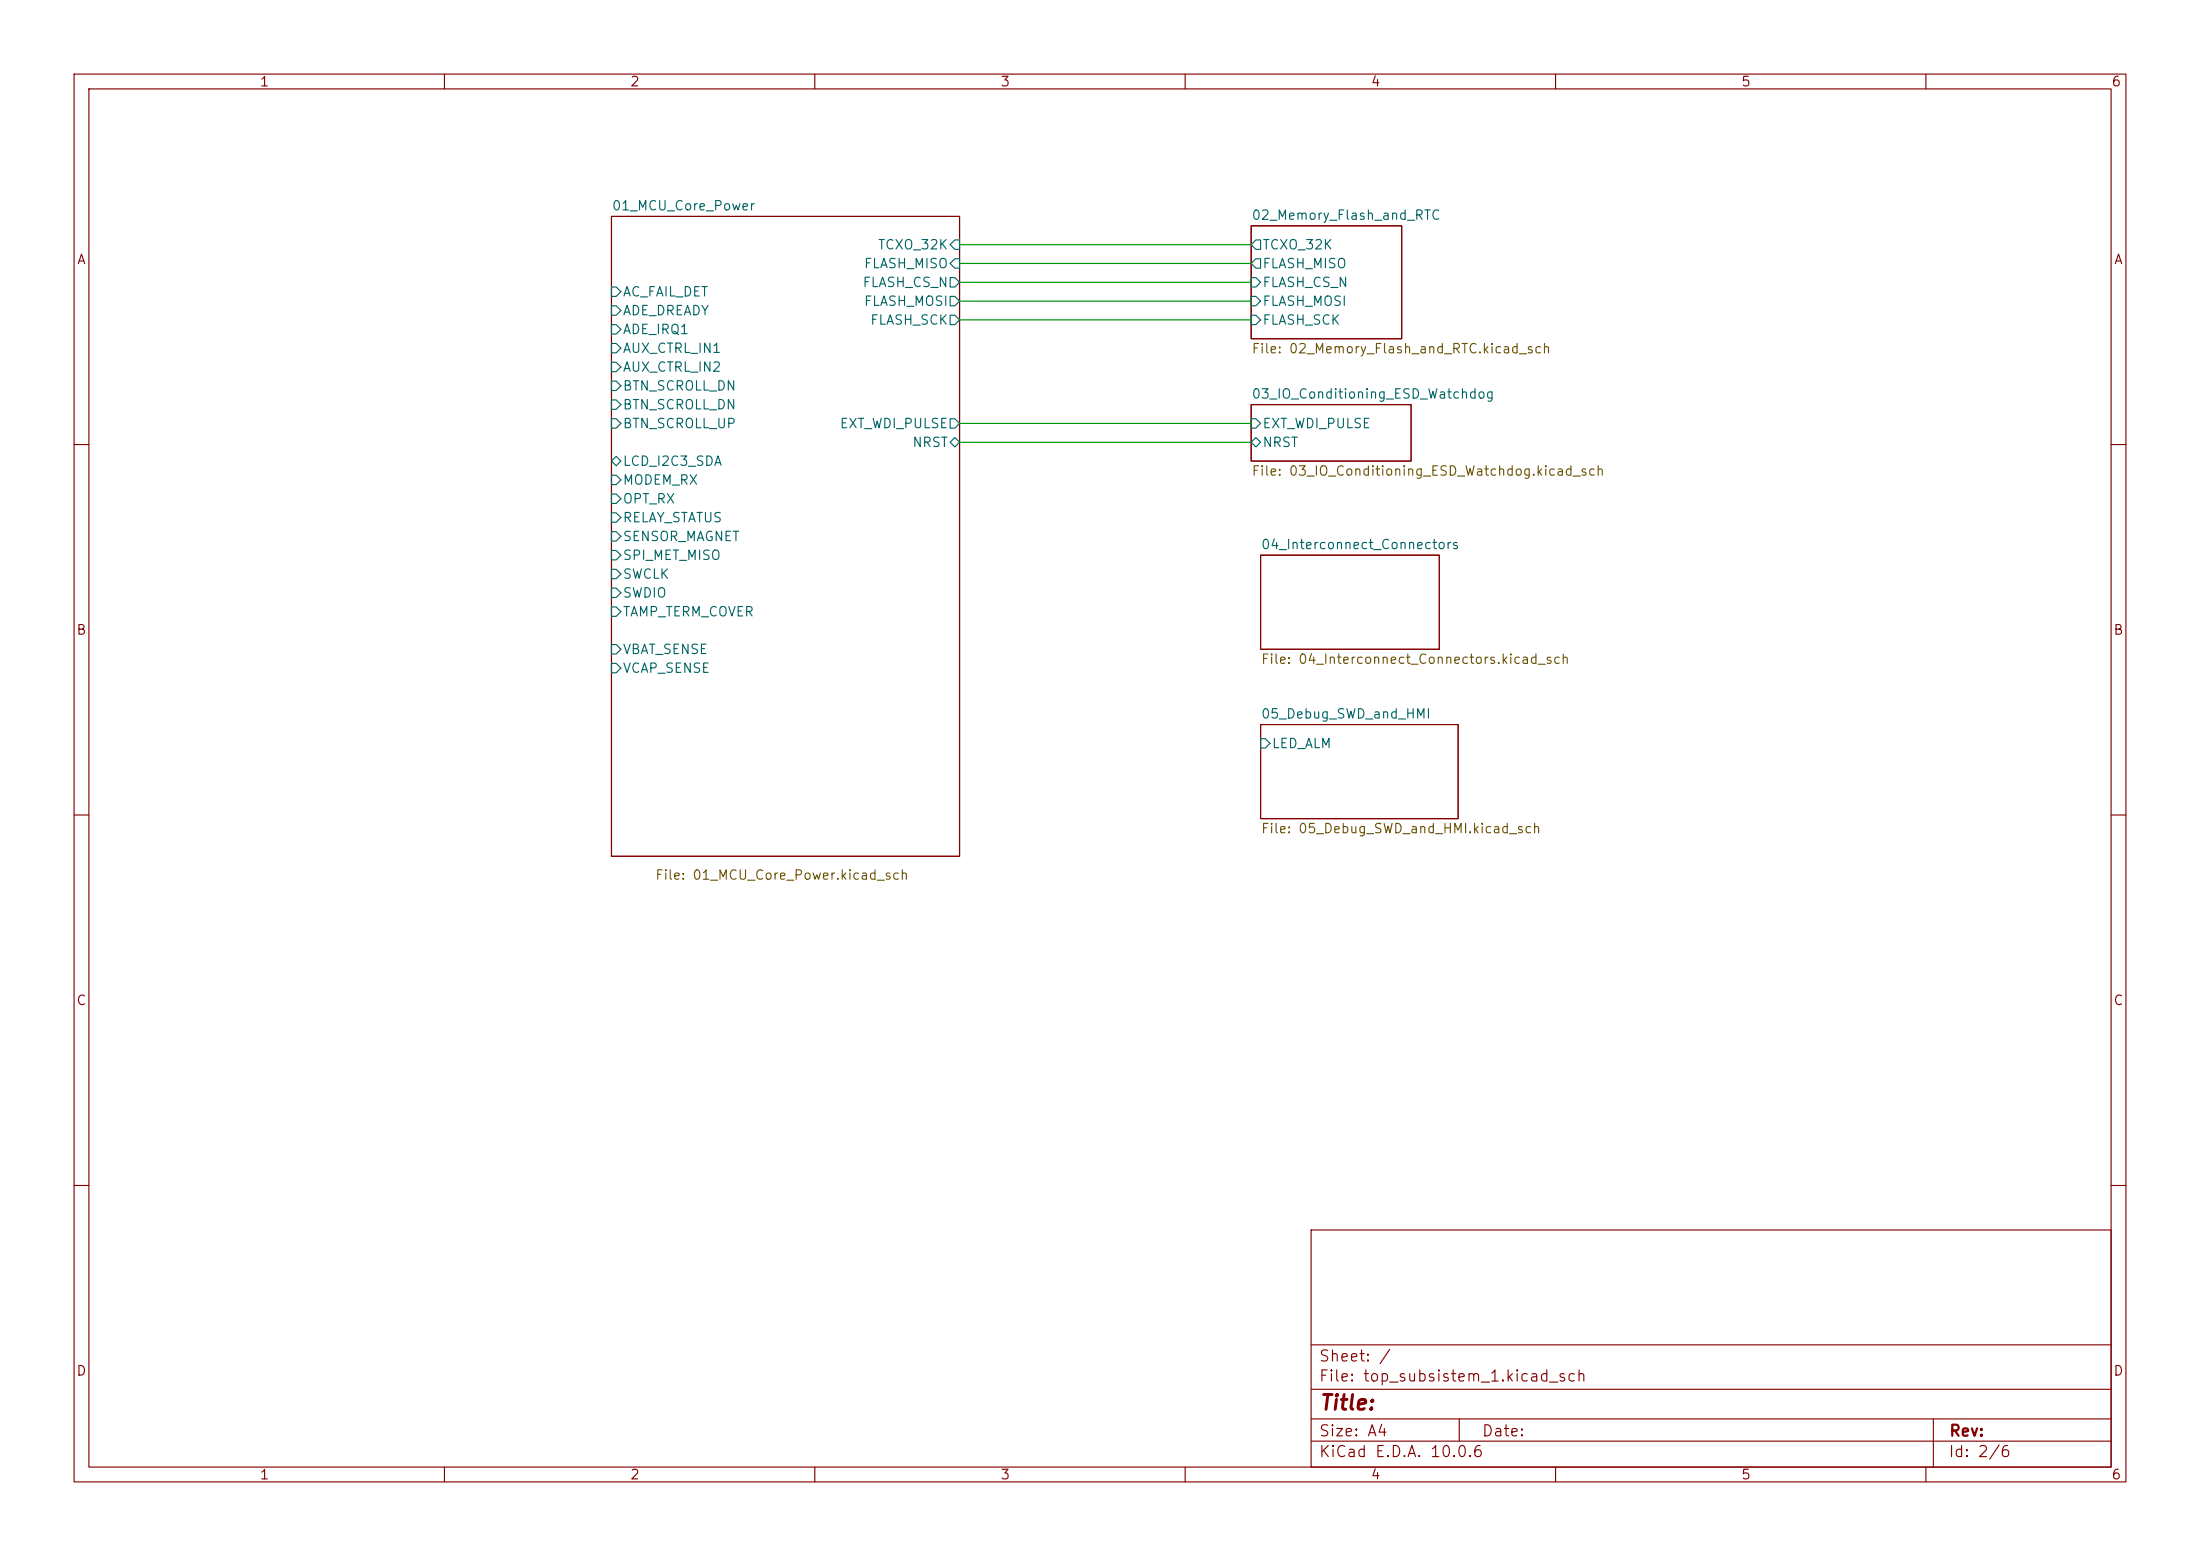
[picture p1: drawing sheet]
<svg xmlns="http://www.w3.org/2000/svg" width="297mm" height="210mm" viewBox="0 0 297 210" stroke-linecap="round" stroke-linejoin="round" font-family="sans-serif">
<g fill="none" stroke="#840000" stroke-width=".15">
<path d="M10 10h277v190h-277zM12 12h273v186h-273zM60 10v2M110 10v2M160 10v2M210 10v2M260 10v2M82.5 29.2h47v86.4h-47zM168.9 30.5h20.3v15.2h-20.3zM168.9 54.6h21.6v7.6h-21.6zM10 60h2M170.2 74.9h24.1v12.7h-24.1z"/>
<path d="M285 60h2M170.2 97.8h26.6v12.7h-26.6zM10 110h2M285 110h2M10 160h2M177 166h108v32h-108zM285 160h2M60 198v2M110 198v2M160 198v2M177 194.5h108M177 191.5h108"/>
<path d="M177 187.5h108M177 181.5h108M197 191.5v3M210 198v2M260 198v2M261 191.5v6.5"/>
</g>
<g fill="none" stroke="#006464" stroke-width=".15">
<path d="M82.5 38.7h.7l.6 .7-.6 .6h-.7zM128.3 37.5h.6l.6 .6-.6 .6h-.6zM128.9 34.9h.6v1.3h-.6l-.6-.6zM128.9 32.4h.6v1.3h-.6l-.6-.7zM168.9 37.5h.6l.7 .6-.7 .6h-.6zM169.5 34.9h.7v1.3h-.7l-.6-.6zM169.5 32.4h.7v1.3h-.7l-.6-.7zM82.5 41.3h.7l.6 .6-.6 .6h-.7zM82.5 43.8h.7l.6 .7-.6 .6h-.7zM82.5 46.4h.7l.6 .6-.6 .6h-.7zM82.5 48.9h.7l.6 .6-.6 .7h-.7zM82.5 51.4h.7l.6 .7-.6 .6h-.7z"/>
<path d="M82.5 54h.7l.6 .6-.6 .6h-.7zM82.5 56.5h.7l.6 .7-.6 .6h-.7zM128.3 40h.6l.6 .6-.6 .7h-.6zM128.3 42.5h.6l.6 .7-.6 .6h-.6zM128.3 59.7l.6-.6 .6 .6-.6 .6zM128.3 56.5h.6l.6 .7-.6 .6h-.6zM168.9 40h.6l.7 .6-.7 .7h-.6zM168.9 42.5h.6l.7 .7-.7 .6h-.6zM168.9 56.5h.6l.7 .7-.7 .6h-.6zM168.9 59.7l.6-.6 .7 .6-.7 .6zM82.5 62.2l.7-.6 .6 .6-.6 .7zM82.5 64.1h.7l.6 .7-.6 .6h-.7z"/>
<path d="M82.5 66.7h.7l.6 .6-.6 .6h-.7zM82.5 69.2h.7l.6 .7-.6 .6h-.7zM82.5 71.8h.7l.6 .6-.6 .6h-.7zM82.5 74.3h.7l.6 .6-.6 .7h-.7zM82.5 76.8h.7l.6 .7-.6 .6h-.7zM82.5 79.4h.7l.6 .6-.6 .6h-.7zM82.5 81.9h.7l.6 .7-.6 .6h-.7zM82.5 87h.7l.6 .6-.6 .7h-.7zM82.5 89.5h.7l.6 .7-.6 .6h-.7zM170.2 99.7h.6l.6 .6-.6 .7h-.6z"/>
</g>
<path d="M129.5 38.1h39.4M129.5 33h39.4M129.5 35.6h39.4M129.5 43.2h39.4M129.5 40.6h39.4M129.5 59.7h39.4M129.5 57.2h39.4" fill="none" stroke="#009600" stroke-width=".15"/>
<text font-size="2" fill="#840000" x="178" y="190.8">Title:</text>
<g font-size="1.5" fill="#840000">
<text x="178" y="184.1">Sheet: /</text>
<text x="178" y="186.8">File: top_subsistem_1.kicad_sch</text>
<text x="178" y="197">KiCad E.D.A. 10.0.6</text>
<text x="178" y="194.2">Size: A4</text>
<text x="200" y="194.2">Date:</text>
<text x="263" y="197">Id: 2/6</text>
<text x="263" y="194.2">Rev:</text>
</g>
<g font-size="1.3" fill="#840000">
<text x="35" y="12">1</text>
<text x="85" y="12">2</text>
<text x="135" y="12">3</text>
<text x="185" y="12">4</text>
<text x="235" y="12">5</text>
<text x="285" y="12">6</text>
<text x="10.3" y="36">A</text>
<text x="285.3" y="36">A</text>
<text x="10.2" y="86">B</text>
<text x="285.2" y="86">B</text>
<text x="10.2" y="136">C</text>
<text x="285.2" y="136">C</text>
<text x="10.2" y="186">D</text>
<text x="285.2" y="186">D</text>
<text x="35" y="200">1</text>
<text x="85" y="200">2</text>
<text x="135" y="200">3</text>
<text x="185" y="200">4</text>
<text x="235" y="200">5</text>
<text x="285" y="200">6</text>
</g>
<g font-size="1.3" fill="#006464">
<text x="82.5" y="28.7">01_MCU_Core_Power</text>
<text x="168.9" y="30">02_Memory_Flash_and_RTC</text>
<text x="118.4" y="34">TCXO_32K</text>
<text x="170.3" y="34">TCXO_32K</text>
<text x="84" y="40.3">AC_FAIL_DET</text>
<text x="116.4" y="39.1">FLASH_CS_N</text>
<text x="116.5" y="36.5">FLASH_MISO</text>
<text x="116.5" y="41.6">FLASH_MOSI</text>
<text x="170.3" y="36.5">FLASH_MISO</text>
<text x="170.3" y="39.1">FLASH_CS_N</text>
<text x="170.3" y="41.6">FLASH_MOSI</text>
<text x="84" y="42.9">ADE_DREADY</text>
<text x="84" y="45.4">ADE_IRQ1</text>
<text x="84" y="48">AUX_CTRL_IN1</text>
<text x="117.4" y="44.1">FLASH_SCK</text>
<text x="170.3" y="44.1">FLASH_SCK</text>
<text x="84" y="50.5">AUX_CTRL_IN2</text>
<text x="84" y="53">BTN_SCROLL_DN</text>
<text x="84" y="55.6">BTN_SCROLL_DN</text>
<text x="84" y="58.1">BTN_SCROLL_UP</text>
<text x="113.3" y="58.1">EXT_WDI_PULSE</text>
<text x="168.9" y="54.1">03_IO_Conditioning_ESD_Watchdog</text>
<text x="170.3" y="58.1">EXT_WDI_PULSE</text>
<text x="84" y="63.2">LCD_I2C3_SDA</text>
<text x="84" y="65.7">MODEM_RX</text>
<text x="123.1" y="60.7">NRST</text>
<text x="170.3" y="60.7">NRST</text>
<text x="84" y="68.3">OPT_RX</text>
<text x="84" y="70.8">RELAY_STATUS</text>
<text x="84" y="73.4">SENSOR_MAGNET</text>
<text x="84" y="75.9">SPI_MET_MISO</text>
<text x="170.2" y="74.4">04_Interconnect_Connectors</text>
<text x="84" y="78.4">SWCLK</text>
<text x="84" y="81">SWDIO</text>
<text x="84" y="83.5">TAMP_TERM_COVER</text>
<text x="84" y="88.6">VBAT_SENSE</text>
<text x="84" y="91.1">VCAP_SENSE</text>
<text x="170.2" y="97.3">05_Debug_SWD_and_HMI</text>
<text x="171.6" y="101.3">LED_ALM</text>
</g>
<g font-size="1.3" fill="#725600">
<text x="168.9" y="48">File: 02_Memory_Flash_and_RTC.kicad_sch</text>
<text x="168.9" y="64.5">File: 03_IO_Conditioning_ESD_Watchdog.kicad_sch</text>
<text x="170.2" y="89.9">File: 04_Interconnect_Connectors.kicad_sch</text>
<text x="170.2" y="112.8">File: 05_Debug_SWD_and_HMI.kicad_sch</text>
<text x="88.4" y="119.1">File: 01_MCU_Core_Power.kicad_sch</text>
</g>
</svg>
